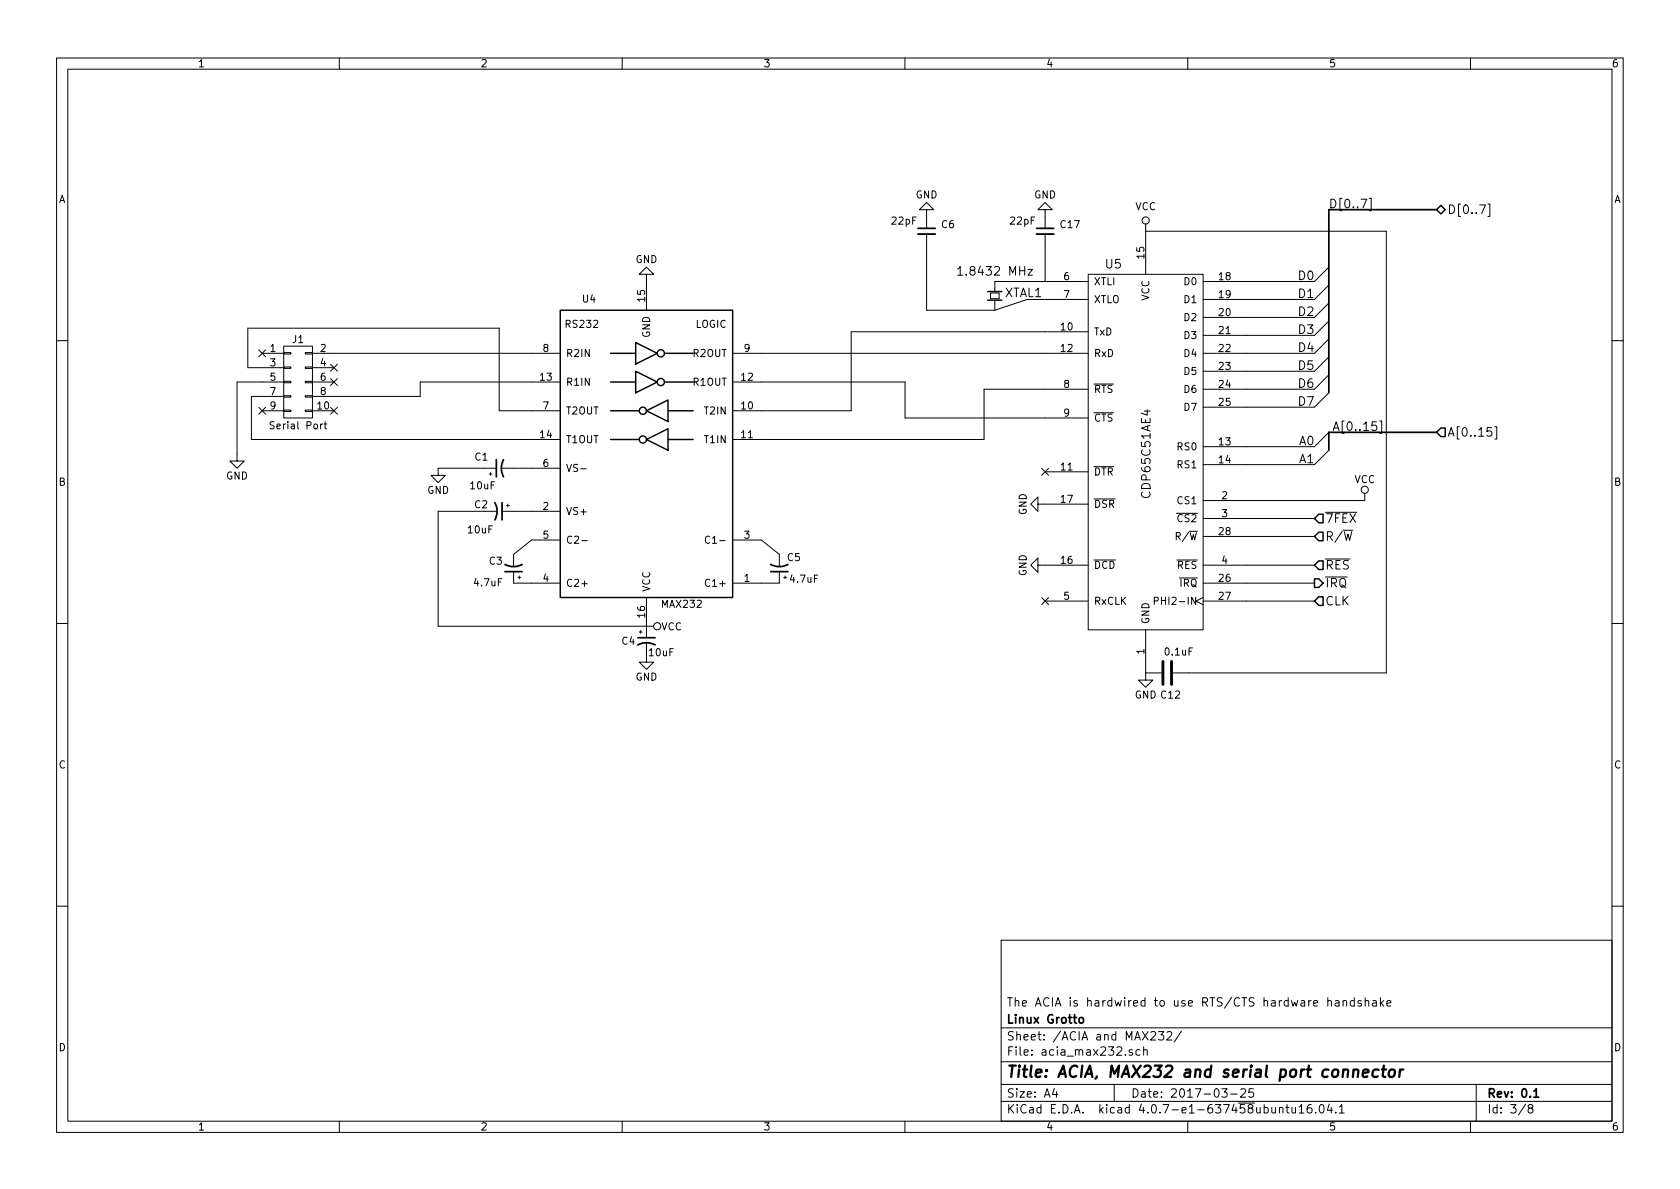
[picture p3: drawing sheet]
EESchema Schematic File Version 2
LIBS:pluto-rescue
LIBS:power
LIBS:device
LIBS:transistors
LIBS:conn
LIBS:linear
LIBS:regul
LIBS:74xx
LIBS:cmos4000
LIBS:adc-dac
LIBS:memory
LIBS:xilinx
LIBS:microcontrollers
LIBS:dsp
LIBS:microchip
LIBS:analog_switches
LIBS:motorola
LIBS:texas
LIBS:intel
LIBS:audio
LIBS:interface
LIBS:digital-audio
LIBS:philips
LIBS:display
LIBS:cypress
LIBS:siliconi
LIBS:opto
LIBS:atmel
LIBS:contrib
LIBS:valves
LIBS:65xx
LIBS:4000-ic
LIBS:7400-ic
LIBS:analog-ic
LIBS:avr-mcu
LIBS:bluegiga
LIBS:connector
LIBS:diode-inc-ic
LIBS:freescale-ic
LIBS:ftdi-ic
LIBS:led
LIBS:maxim-ic
LIBS:micrel-ic
LIBS:microchip-ic
LIBS:nxp-ic
LIBS:on-semi-ic
LIBS:regulator
LIBS:rohm
LIBS:sharp-relay
LIBS:sparkfun
LIBS:standard
LIBS:stmicro-mcu
LIBS:ti-ic
LIBS:transistor
LIBS:uln-ic
LIBS:+1.8V
LIBS:+3.3V
LIBS:+5V
LIBS:+9V
LIBS:25AA02EXXX-XOT
LIBS:74LVC8T245
LIBS:4021
LIBS:7408
LIBS:74125
LIBS:74138
LIBS:74148
LIBS:74151
LIBS:74157
LIBS:74541
LIBS:ANT
LIBS:AP6502
LIBS:AUDIO-JACK-3
LIBS:AUDIO-JACK-6
LIBS:BATTERY
LIBS:BELFUSE-08B0-1X1T-06-F
LIBS:C
LIBS:CP
LIBS:CRYSTAL
LIBS:CRYSTAL-14
LIBS:CVAR
LIBS:DIODE
LIBS:DIODES-AP3211
LIBS:DIODESCH
LIBS:DIODEZENER
LIBS:DMMT5401
LIBS:EDISON-BULB-E10
LIBS:EDISON-SOCKET-E10
LIBS:ENC28J60
LIBS:FTDI-PLUG
LIBS:GNDPWR
LIBS:~GNDPWR
LIBS:INDUCTOR
LIBS:INTEL-EDISON-COMPUTE-MODULE
LIBS:IS31AP4066D
LIBS:JTAG
LIBS:JTAG10
LIBS:LATTICE-LC4256
LIBS:LED
LIBS:LED-BI
LIBS:LED-BI-COMMON-CATHODE
LIBS:LM324
LIBS:LM1875
LIBS:MAX3221
LIBS:MC33926
LIBS:MC34063A
LIBS:MCP49X1
LIBS:MCP3204
LIBS:MECH
LIBS:MIC2039
LIBS:MIC2288
LIBS:MICROSD-AMPHENOL-114-00841-68
LIBS:MOSFET-N
LIBS:MOSFET-N-123
LIBS:MOSFET-N-134
LIBS:MOSFET-P
LIBS:NPN
LIBS:nRF8001
LIBS:NXPUDA1334ATS
LIBS:OPAMP-DUAL
LIBS:P01
LIBS:P02
LIBS:P03
LIBS:P05
LIBS:P06
LIBS:P06-MOTOR
LIBS:P08
LIBS:P10
LIBS:P22
LIBS:P24
LIBS:PHOTO_TRANSISTOR
LIBS:PIEZO
LIBS:PNP
LIBS:POLYFUSE
LIBS:POT
LIBS:PWR_FLAG
LIBS:QRE1113
LIBS:R
LIBS:RASPBERRYPI
LIBS:RASPBERRYPI2
LIBS:RBUS8
LIBS:RN4020
LIBS:ROBOT-P10-IO
LIBS:RS-232-DB-9-DTE
LIBS:SEN-SHT3x-DIS
LIBS:SERVO
LIBS:SI4737-C40-GM
LIBS:SI4737-GU
LIBS:SKYWORKS-AAT1217-3.3
LIBS:SPDT
LIBS:SPST
LIBS:SPST-4PIN
LIBS:SST25VF032B-S2A
LIBS:SST26VF032B
LIBS:ST-LIS3MDL
LIBS:STM32-32PIN
LIBS:STM32-48PIN
LIBS:STM32-64PIN
LIBS:STM32SWDUART
LIBS:ST-SWD
LIBS:ST-TDA7266
LIBS:SWD
LIBS:TCS3472
LIBS:TI-ADS7866
LIBS:TICC3000
LIBS:TIREF30XX
LIBS:TP
LIBS:TS5A623157
LIBS:TSV631
LIBS:TVS-DIODE
LIBS:TXB0108-PW
LIBS:USBAB
LIBS:Vcc
LIBS:Vdd
LIBS:VIN
LIBS:VREG
LIBS:VREG_VOUTCENTER
LIBS:74xgxx
LIBS:ac-dc
LIBS:actel
LIBS:allegro
LIBS:Altera
LIBS:analog_devices
LIBS:battery_management
LIBS:bbd
LIBS:bosch
LIBS:brooktre
LIBS:cmos_ieee
LIBS:dc-dc
LIBS:diode
LIBS:elec-unifil
LIBS:ESD_Protection
LIBS:ftdi
LIBS:gennum
LIBS:graphic
LIBS:hc11
LIBS:intersil
LIBS:ir
LIBS:Lattice
LIBS:leds
LIBS:LEM
LIBS:logo
LIBS:maxim
LIBS:mechanical
LIBS:microchip_dspic33dsc
LIBS:microchip_pic10mcu
LIBS:microchip_pic12mcu
LIBS:microchip_pic16mcu
LIBS:microchip_pic18mcu
LIBS:microchip_pic24mcu
LIBS:microchip_pic32mcu
LIBS:modules
LIBS:motor_drivers
LIBS:motors
LIBS:msp430
LIBS:nordicsemi
LIBS:nxp
LIBS:nxp_armmcu
LIBS:onsemi
LIBS:Oscillators
LIBS:powerint
LIBS:Power_Management
LIBS:pspice
LIBS:references
LIBS:relays
LIBS:rfcom
LIBS:RFSolutions
LIBS:sensors
LIBS:silabs
LIBS:stm8
LIBS:stm32
LIBS:supertex
LIBS:switches
LIBS:transf
LIBS:triac_thyristor
LIBS:ttl_ieee
LIBS:video
LIBS:wiznet
LIBS:Worldsemi
LIBS:Xicor
LIBS:zetex
LIBS:Zilog
LIBS:pluto
LIBS:pluto-cache
EELAYER 25 0
EELAYER END
$Descr A4 11693 8268
encoding utf-8
Sheet 3 8
Title "ACIA, MAX232 and serial port connector"
Date "2017-03-25"
Rev "0.1"
Comp "Linux Grotto"
Comment1 "The ACIA is hardwired to use RTS/CTS hardware handshake"
Comment2 ""
Comment3 ""
Comment4 ""
$EndDescr
$Comp
L 6551 U5
U 1 1
P 7975 3150
F 0 "U5" H 7750 4475 60  0000 C CNN
F 1 "CDP65C51AE4" V 7975 3150 60  0000 C CNN
F 2 "Housings_DIP:DIP-28_W15.24mm_Socket" H 8025 2475 60  0001 C CNN
F 3 "" H 8025 2475 60  0001 C CNN
	1    7975 3150
	1    0    0    -1  
$EndComp
$Comp
L MAX232 U4
U 1 1
P 4500 3150
F 0 "U4" H 4950 2075 50  0000 R CNN
F 1 "MAX232" H 4400 4200 50  0000 R CNN
F 2 "Housings_DIP:DIP-16_W7.62mm_Socket" H 4550 2100 50  0001 L CNN
F 3 "" H 4500 3250 50  0001 C CNN
	1    4500 3150
	-1   0    0    1   
$EndComp
$Comp
L VCC #PWR18
U 1 1
P 9500 3475
F 0 "#PWR18" H 9500 3325 50  0001 C CNN
F 1 "VCC" H 9500 3625 50  0000 C CNN
F 2 "" H 9500 3475 50  0001 C CNN
F 3 "" H 9500 3475 50  0001 C CNN
	1    9500 3475
	1    0    0    -1  
$EndComp
$Comp
L CRYSTAL XTAL1
U 1 1
P 6925 2050
F 0 "XTAL1" V 6900 2250 60  0000 C CNN
F 1 "1.8432 MHz" V 6750 2050 60  0000 C CNN
F 2 "Crystals:Resonator-2pin_w10.0mm_h5.0mm" H 6825 2050 60  0001 C CNN
F 3 "" H 6925 2150 60  0001 C CNN
	1    6925 2050
	0    1    1    0   
$EndComp
$Comp
L C_Small C6
U 1 1
P 6450 1600
F 0 "C6" H 6550 1650 50  0000 L CNN
F 1 "22pF" H 6200 1675 50  0000 L CNN
F 2 "Capacitors_ThroughHole:C_Disc_D3.8mm_W2.6mm_P2.50mm" H 6450 1600 50  0001 C CNN
F 3 "" H 6450 1600 50  0001 C CNN
	1    6450 1600
	1    0    0    -1  
$EndComp
$Comp
L GND #PWR12
U 1 1
P 6450 1500
F 0 "#PWR12" H 6450 1250 50  0001 C CNN
F 1 "GND" H 6450 1350 50  0000 C CNN
F 2 "" H 6450 1500 50  0001 C CNN
F 3 "" H 6450 1500 50  0001 C CNN
	1    6450 1500
	-1   0    0    1   
$EndComp
$Comp
L CP1_Small C3
U 1 1
P 3575 3950
F 0 "C3" H 3650 3900 50  0000 L CNN
F 1 "4.7uF" H 3650 4050 50  0000 L CNN
F 2 "Capacitors_ThroughHole:CP_Radial_D5.0mm_P2.50mm" H 3575 3950 50  0001 C CNN
F 3 "" H 3575 3950 50  0001 C CNN
	1    3575 3950
	-1   0    0    1   
$EndComp
$Comp
L CP1_Small C2
U 1 1
P 3475 3550
F 0 "C2" V 3425 3375 50  0000 L CNN
F 1 "10uF" V 3600 3325 50  0000 L CNN
F 2 "Capacitors_ThroughHole:CP_Radial_D5.0mm_P2.50mm" H 3475 3550 50  0001 C CNN
F 3 "" H 3475 3550 50  0001 C CNN
	1    3475 3550
	0    1    1    0   
$EndComp
$Comp
L CP1_Small C1
U 1 1
P 3475 3250
F 0 "C1" V 3550 3325 50  0000 L CNN
F 1 "10uF" V 3350 3275 50  0000 L CNN
F 2 "Capacitors_ThroughHole:CP_Radial_D5.0mm_P2.50mm" H 3475 3250 50  0001 C CNN
F 3 "" H 3475 3250 50  0001 C CNN
	1    3475 3250
	0    -1   -1   0   
$EndComp
$Comp
L CP1_Small C4
U 1 1
P 4500 4450
F 0 "C4" H 4325 4450 50  0000 L CNN
F 1 "10uF" H 4510 4370 50  0000 L CNN
F 2 "Capacitors_ThroughHole:CP_Radial_D5.0mm_P2.50mm" H 4500 4450 50  0001 C CNN
F 3 "" H 4500 4450 50  0001 C CNN
	1    4500 4450
	1    0    0    -1  
$EndComp
$Comp
L CP1_Small C5
U 1 1
P 5425 3950
F 0 "C5" H 5275 3875 50  0000 L CNN
F 1 "4.7uF" H 5150 4025 50  0000 L CNN
F 2 "Capacitors_ThroughHole:CP_Radial_D5.0mm_P2.50mm" H 5425 3950 50  0001 C CNN
F 3 "" H 5425 3950 50  0001 C CNN
	1    5425 3950
	-1   0    0    1   
$EndComp
$Comp
L GND #PWR8
U 1 1
P 3050 3250
F 0 "#PWR8" H 3050 3000 50  0001 C CNN
F 1 "GND" H 3050 3100 50  0000 C CNN
F 2 "" H 3050 3250 50  0001 C CNN
F 3 "" H 3050 3250 50  0001 C CNN
	1    3050 3250
	1    0    0    -1  
$EndComp
$Comp
L CONN_02X05 J1
U 1 1
P 2075 2650
F 0 "J1" H 2075 2950 50  0000 C CNN
F 1 "Serial Port" H 2075 2350 50  0000 C CNN
F 2 "Connect:IDC_Header_Straight_10pins" H 2075 1450 50  0001 C CNN
F 3 "" H 2075 1450 50  0001 C CNN
	1    2075 2650
	1    0    0    -1  
$EndComp
$Comp
L GND #PWR7
U 1 1
P 1650 3150
F 0 "#PWR7" H 1650 2900 50  0001 C CNN
F 1 "GND" H 1650 3000 50  0000 C CNN
F 2 "" H 1650 3150 50  0001 C CNN
F 3 "" H 1650 3150 50  0001 C CNN
	1    1650 3150
	1    0    0    -1  
$EndComp
$Comp
L GND #PWR11
U 1 1
P 4500 4550
F 0 "#PWR11" H 4500 4300 50  0001 C CNN
F 1 "GND" H 4500 4400 50  0000 C CNN
F 2 "" H 4500 4550 50  0001 C CNN
F 3 "" H 4500 4550 50  0001 C CNN
	1    4500 4550
	1    0    0    -1  
$EndComp
$Comp
L GND #PWR9
U 1 1
P 4500 1950
F 0 "#PWR9" H 4500 1700 50  0001 C CNN
F 1 "GND" H 4500 1800 50  0000 C CNN
F 2 "" H 4500 1950 50  0001 C CNN
F 3 "" H 4500 1950 50  0001 C CNN
	1    4500 1950
	-1   0    0    1   
$EndComp
NoConn ~ 2325 2550
NoConn ~ 2325 2650
NoConn ~ 2325 2850
NoConn ~ 1825 2450
$Comp
L GND #PWR15
U 1 1
P 7275 3925
F 0 "#PWR15" H 7275 3675 50  0001 C CNN
F 1 "GND" H 7275 3775 50  0000 C CNN
F 2 "" H 7275 3925 50  0001 C CNN
F 3 "" H 7275 3925 50  0001 C CNN
	1    7275 3925
	0    1    1    0   
$EndComp
$Comp
L GND #PWR14
U 1 1
P 7275 3500
F 0 "#PWR14" H 7275 3250 50  0001 C CNN
F 1 "GND" H 7275 3350 50  0000 C CNN
F 2 "" H 7275 3500 50  0001 C CNN
F 3 "" H 7275 3500 50  0001 C CNN
	1    7275 3500
	0    1    1    0   
$EndComp
NoConn ~ 7275 3275
NoConn ~ 7275 4175
NoConn ~ 1825 2850
$Comp
L C_Small C17
U 1 1
P 7275 1600
F 0 "C17" H 7375 1650 50  0000 L CNN
F 1 "22pF" H 7025 1675 50  0000 L CNN
F 2 "Capacitors_ThroughHole:C_Disc_D3.8mm_W2.6mm_P2.50mm" H 7275 1600 50  0001 C CNN
F 3 "" H 7275 1600 50  0001 C CNN
	1    7275 1600
	1    0    0    -1  
$EndComp
$Comp
L GND #PWR13
U 1 1
P 7275 1500
F 0 "#PWR13" H 7275 1250 50  0001 C CNN
F 1 "GND" H 7275 1350 50  0000 C CNN
F 2 "" H 7275 1500 50  0001 C CNN
F 3 "" H 7275 1500 50  0001 C CNN
	1    7275 1500
	-1   0    0    1   
$EndComp
$Comp
L C C12
U 1 1
P 8125 4675
F 0 "C12" V 8275 4625 50  0000 L CNN
F 1 "0.1uF" V 7975 4650 50  0000 L CNN
F 2 "Capacitors_ThroughHole:C_Disc_D3.8mm_W2.6mm_P2.50mm" H 8163 4525 50  0001 C CNN
F 3 "" H 8125 4675 50  0001 C CNN
	1    8125 4675
	0    1    1    0   
$EndComp
Wire Wire Line
	8675 1950 9150 1950
Wire Wire Line
	8675 2075 9150 2075
Wire Wire Line
	8675 2200 9150 2200
Wire Wire Line
	8675 2325 9150 2325
Wire Wire Line
	8675 2450 9150 2450
Wire Wire Line
	8675 2575 9150 2575
Wire Wire Line
	8675 2700 9150 2700
Wire Wire Line
	8675 2825 9150 2825
Wire Wire Line
	8675 3100 9150 3100
Wire Wire Line
	8675 3225 9150 3225
Wire Wire Line
	8675 3475 9500 3475
Wire Wire Line
	8675 3600 9150 3600
Wire Wire Line
	8675 3725 9150 3725
Wire Wire Line
	7275 1700 7275 1950
Wire Wire Line
	7275 2075 7150 2075
Wire Wire Line
	7150 2075 6925 2150
Wire Wire Line
	8675 4050 9150 4050
Wire Wire Line
	8675 4175 9150 4175
Wire Wire Line
	8675 3925 9150 3925
Wire Wire Line
	5300 4050 5425 4050
Wire Wire Line
	5425 3850 5300 3750
Wire Wire Line
	3700 4050 3575 4050
Wire Wire Line
	3575 3850 3700 3750
Wire Wire Line
	3700 3250 3575 3250
Wire Wire Line
	3375 3250 3050 3250
Wire Wire Line
	1825 2650 1650 2650
Wire Wire Line
	1650 2650 1650 3150
Wire Wire Line
	3700 3550 3575 3550
Wire Wire Line
	3375 3550 3050 3550
Wire Wire Line
	3050 3550 3050 4350
Wire Wire Line
	2325 2450 3700 2450
Wire Wire Line
	1825 2550 1725 2550
Wire Wire Line
	1725 2550 1725 2275
Wire Wire Line
	1725 2275 3475 2275
Wire Wire Line
	3475 2275 3475 2850
Wire Wire Line
	3475 2850 3700 2850
Wire Wire Line
	1825 2750 1750 2750
Wire Wire Line
	1750 2750 1750 3050
Wire Wire Line
	1750 3050 3700 3050
Wire Wire Line
	2325 2750 2925 2750
Wire Wire Line
	2925 2750 2925 2650
Wire Wire Line
	2925 2650 3700 2650
Wire Wire Line
	5300 2450 7275 2450
Wire Wire Line
	5925 2300 7275 2300
Wire Wire Line
	5300 3050 6850 3050
Wire Wire Line
	6850 3050 6850 2700
Wire Wire Line
	6850 2700 7275 2700
Wire Wire Line
	5300 2650 6300 2650
Wire Wire Line
	6300 2650 6300 2900
Wire Wire Line
	6300 2900 7275 2900
Wire Wire Line
	5300 2850 5925 2850
Wire Wire Line
	5925 2850 5925 2300
Wire Wire Line
	6925 2150 6450 2150
Wire Wire Line
	7275 1950 6925 1950
Wire Wire Line
	6450 2150 6450 1700
Wire Wire Line
	8275 4675 9650 4675
Wire Wire Line
	9650 4675 9650 1600
Wire Wire Line
	9650 1600 7975 1600
Wire Wire Line
	3050 4350 4500 4350
$Comp
L GND #PWR17
U 1 1
P 7975 4675
F 0 "#PWR17" H 7975 4425 50  0001 C CNN
F 1 "GND" H 7975 4525 50  0000 C CNN
F 2 "" H 7975 4675 50  0001 C CNN
F 3 "" H 7975 4675 50  0001 C CNN
	1    7975 4675
	1    0    0    -1  
$EndComp
$Comp
L VCC #PWR10
U 1 1
P 4500 4350
F 0 "#PWR10" H 4500 4200 50  0001 C CNN
F 1 "VCC" V 4500 4525 50  0000 C CNN
F 2 "" H 4500 4350 50  0001 C CNN
F 3 "" H 4500 4350 50  0001 C CNN
	1    4500 4350
	0    1    1    0   
$EndComp
$Comp
L VCC #PWR16
U 1 1
P 7975 1600
F 0 "#PWR16" H 7975 1450 50  0001 C CNN
F 1 "VCC" H 7975 1775 50  0000 C CNN
F 2 "" H 7975 1600 50  0001 C CNN
F 3 "" H 7975 1600 50  0001 C CNN
	1    7975 1600
	1    0    0    -1  
$EndComp
Text Label 9150 1950 2    60   ~ 0
D0
Text Label 9150 2075 2    60   ~ 0
D1
Text Label 9150 2200 2    60   ~ 0
D2
Text Label 9150 2325 2    60   ~ 0
D3
Text Label 9150 2450 2    60   ~ 0
D4
Text Label 9150 2575 2    60   ~ 0
D5
Text Label 9150 2700 2    60   ~ 0
D6
Text Label 9150 2825 2    60   ~ 0
D7
Entry Wire Line
	9150 1950 9250 1850
Entry Wire Line
	9150 2075 9250 1975
Entry Wire Line
	9150 2200 9250 2100
Entry Wire Line
	9150 2325 9250 2225
Entry Wire Line
	9150 2450 9250 2350
Entry Wire Line
	9150 2575 9250 2475
Entry Wire Line
	9150 2700 9250 2600
Entry Wire Line
	9150 2825 9250 2725
Text Label 9150 3100 2    60   ~ 0
A0
Text Label 9150 3225 2    60   ~ 0
A1
Entry Wire Line
	9150 3100 9250 3000
Entry Wire Line
	9150 3225 9250 3125
Text HLabel 9150 3600 2    60   Input ~ 0
~7FEX
Text HLabel 9150 3725 2    60   Input ~ 0
R/~W
Text HLabel 9150 3925 2    60   Input ~ 0
~RES
Text HLabel 9150 4050 2    60   Output ~ 0
~IRQ
Text HLabel 9150 4175 2    60   Input ~ 0
CLK
Wire Bus Line
	9250 1450 9250 2725
Wire Bus Line
	9250 1450 10000 1450
Text Label 9250 1450 0    60   ~ 0
D[0..7]
Text HLabel 10000 1450 2    60   BiDi ~ 0
D[0..7]
Wire Bus Line
	9250 3125 9250 3000
Wire Bus Line
	9250 3000 10000 3000
Text Label 9275 3000 0    60   ~ 0
A[0..15]
Text HLabel 10000 3000 2    60   Input ~ 0
A[0..15]
$EndSCHEMATC
